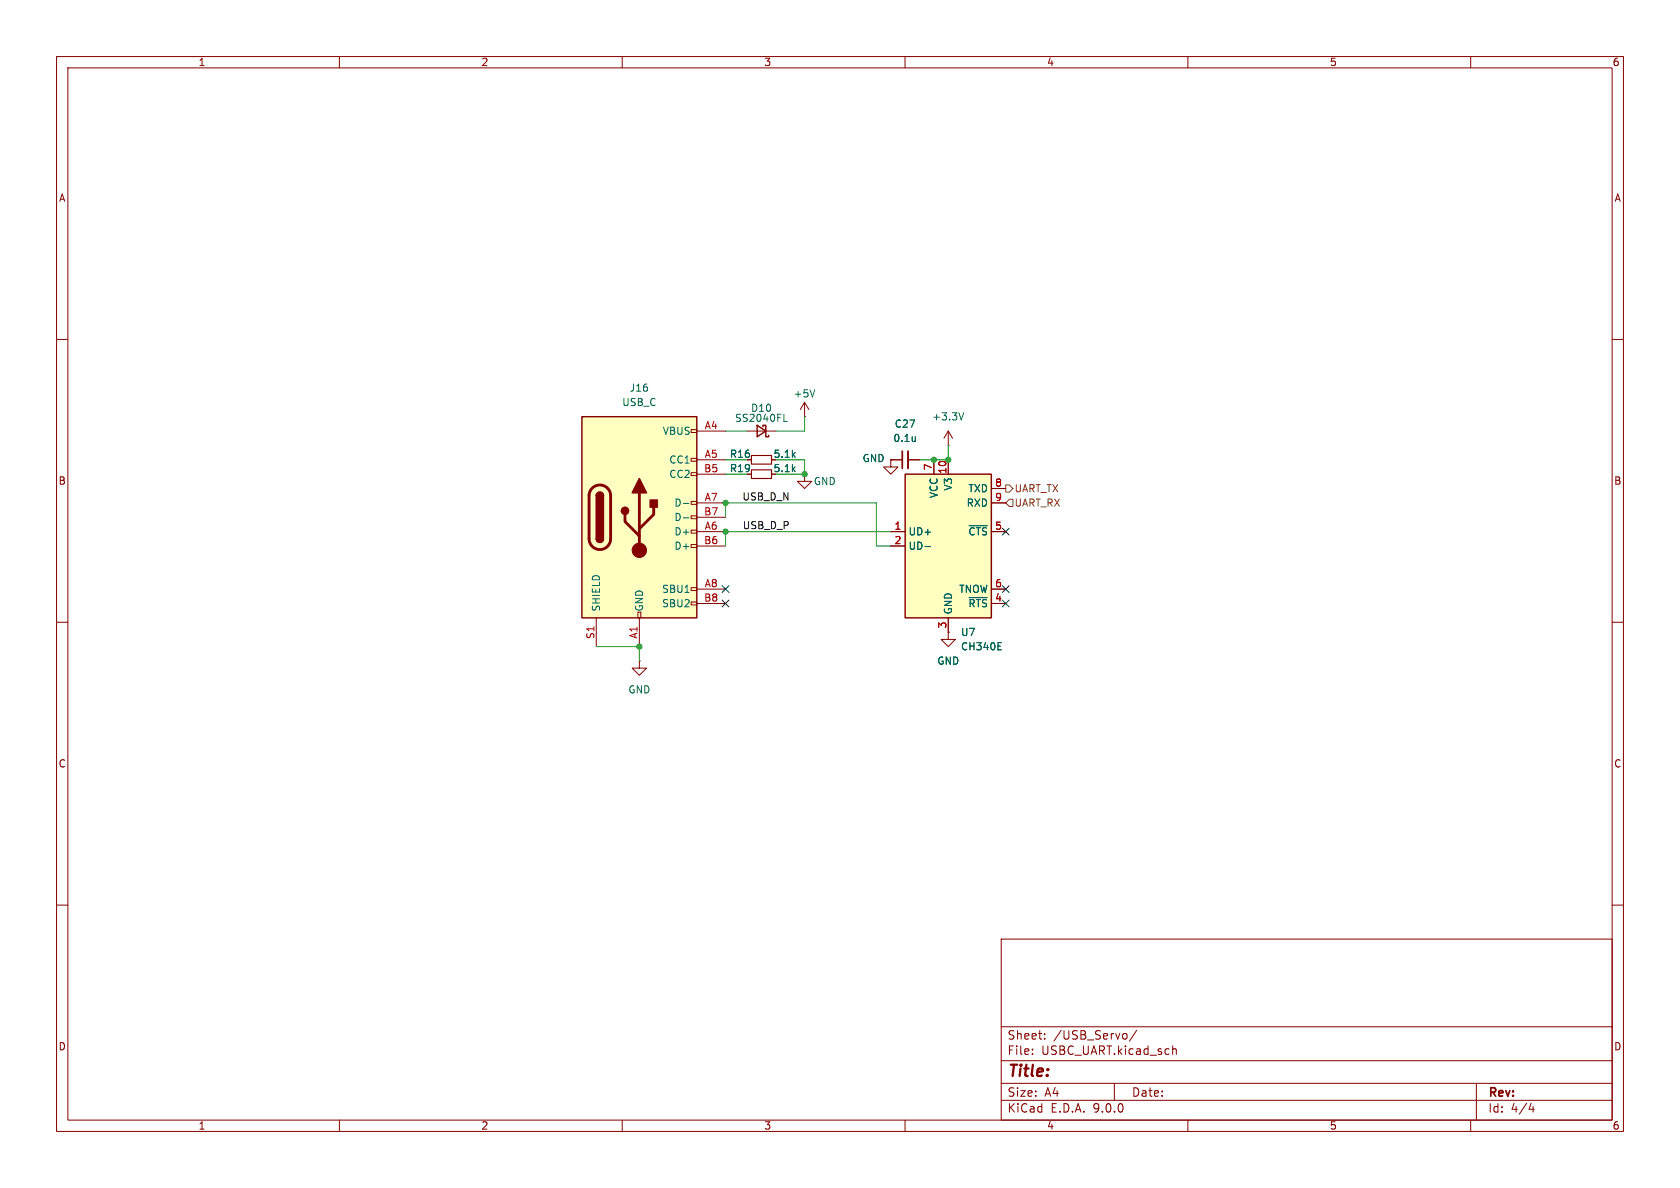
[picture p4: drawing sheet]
(kicad_sch
 (version 20250114)
 (generator "eeschema")
 (generator_version "9.0")
 (paper "A4")
 (lib_symbols
  (symbol "Connector:USB_C_Receptacle_USB2.0_16P"
   (pin_names
    (offset 1.016)) (exclude_from_sim no) (in_bom yes) (on_board yes)
   (property "Reference" "J" (at 0 22.225 0) (effects (font (size 1.27 1.27))))
   (property "Value" "USB_C_Receptacle_USB2.0_16P" (at 0 19.685 0) (effects (font (size 1.27 1.27))))
   (property "Footprint" "" (at 3.81 0 0) (effects (font (size 1.27 1.27)) (hide yes)))
   (property "Datasheet" "https://www.usb.org/sites/default/files/documents/usb_type-c.zip" (at 3.81 0 0) (effects (font (size 1.27 1.27)) (hide yes)))
   (property "Description" "USB 2.0-only 16P Type-C Receptacle connector" (at 0 0 0) (effects (font (size 1.27 1.27)) (hide yes)))
   (symbol "USB_C_Receptacle_USB2.0_16P_0_0"
    (rectangle (start -0.254 -17.78) (end 0.254 -16.764) (stroke (width 0) (type default)) (fill (type none)))
    (rectangle (start 10.16 15.494) (end 9.144 14.986) (stroke (width 0) (type default)) (fill (type none)))
    (rectangle (start 10.16 10.414) (end 9.144 9.906) (stroke (width 0) (type default)) (fill (type none)))
    (rectangle (start 10.16 7.874) (end 9.144 7.366) (stroke (width 0) (type default)) (fill (type none)))
    (rectangle (start 10.16 2.794) (end 9.144 2.286) (stroke (width 0) (type default)) (fill (type none)))
    (rectangle (start 10.16 0.254) (end 9.144 -0.254) (stroke (width 0) (type default)) (fill (type none)))
    (rectangle (start 10.16 -2.286) (end 9.144 -2.794) (stroke (width 0) (type default)) (fill (type none)))
    (rectangle (start 10.16 -4.826) (end 9.144 -5.334) (stroke (width 0) (type default)) (fill (type none)))
    (rectangle (start 10.16 -12.446) (end 9.144 -12.954) (stroke (width 0) (type default)) (fill (type none)))
    (rectangle (start 10.16 -14.986) (end 9.144 -15.494) (stroke (width 0) (type default)) (fill (type none))))
   (symbol "USB_C_Receptacle_USB2.0_16P_0_1"
    (rectangle (start -10.16 17.78) (end 10.16 -17.78) (stroke (width 0.254) (type default)) (fill (type background)))
    (polyline (pts (xy -8.89 -3.81) (xy -8.89 3.81)) (stroke (width 0.508) (type default)) (fill (type none)))
    (rectangle (start -7.62 -3.81) (end -6.35 3.81) (stroke (width 0.254) (type default)) (fill (type outline)))
    (arc (start -7.62 3.81) (mid -6.985 4.4423) (end -6.35 3.81) (stroke (width 0.254) (type default)) (fill (type none)))
    (arc (start -7.62 3.81) (mid -6.985 4.4423) (end -6.35 3.81) (stroke (width 0.254) (type default)) (fill (type outline)))
    (arc (start -8.89 3.81) (mid -6.985 5.7067) (end -5.08 3.81) (stroke (width 0.508) (type default)) (fill (type none)))
    (arc (start -5.08 -3.81) (mid -6.985 -5.7067) (end -8.89 -3.81) (stroke (width 0.508) (type default)) (fill (type none)))
    (arc (start -6.35 -3.81) (mid -6.985 -4.4423) (end -7.62 -3.81) (stroke (width 0.254) (type default)) (fill (type none)))
    (arc (start -6.35 -3.81) (mid -6.985 -4.4423) (end -7.62 -3.81) (stroke (width 0.254) (type default)) (fill (type outline)))
    (polyline (pts (xy -5.08 3.81) (xy -5.08 -3.81)) (stroke (width 0.508) (type default)) (fill (type none)))
    (circle (center -2.54 1.143) (radius 0.635) (stroke (width 0.254) (type default)) (fill (type outline)))
    (polyline (pts (xy -1.27 4.318) (xy 0 6.858) (xy 1.27 4.318) (xy -1.27 4.318)) (stroke (width 0.254) (type default)) (fill (type outline)))
    (polyline (pts (xy 0 -2.032) (xy 2.54 0.508) (xy 2.54 1.778)) (stroke (width 0.508) (type default)) (fill (type none)))
    (polyline (pts (xy 0 -3.302) (xy -2.54 -0.762) (xy -2.54 0.508)) (stroke (width 0.508) (type default)) (fill (type none)))
    (polyline (pts (xy 0 -5.842) (xy 0 4.318)) (stroke (width 0.508) (type default)) (fill (type none)))
    (circle (center 0 -5.842) (radius 1.27) (stroke (width 0) (type default)) (fill (type outline)))
    (rectangle (start 1.905 1.778) (end 3.175 3.048) (stroke (width 0.254) (type default)) (fill (type outline))))
   (symbol "USB_C_Receptacle_USB2.0_16P_1_1"
    (pin passive line (at -7.62 -22.86 90) (length 5.08) (name "SHIELD" (effects (font (size 1.27 1.27)))) (number "S1" (effects (font (size 1.27 1.27)))))
    (pin passive line (at 0 -22.86 90) (length 5.08) (name "GND" (effects (font (size 1.27 1.27)))) (number "A1" (effects (font (size 1.27 1.27)))))
    (pin passive line (at 0 -22.86 90) (length 5.08) (hide yes) (name "GND" (effects (font (size 1.27 1.27)))) (number "A12" (effects (font (size 1.27 1.27)))))
    (pin passive line (at 0 -22.86 90) (length 5.08) (hide yes) (name "GND" (effects (font (size 1.27 1.27)))) (number "B1" (effects (font (size 1.27 1.27)))))
    (pin passive line (at 0 -22.86 90) (length 5.08) (hide yes) (name "GND" (effects (font (size 1.27 1.27)))) (number "B12" (effects (font (size 1.27 1.27)))))
    (pin passive line (at 15.24 15.24 180) (length 5.08) (name "VBUS" (effects (font (size 1.27 1.27)))) (number "A4" (effects (font (size 1.27 1.27)))))
    (pin passive line (at 15.24 15.24 180) (length 5.08) (hide yes) (name "VBUS" (effects (font (size 1.27 1.27)))) (number "A9" (effects (font (size 1.27 1.27)))))
    (pin passive line (at 15.24 15.24 180) (length 5.08) (hide yes) (name "VBUS" (effects (font (size 1.27 1.27)))) (number "B4" (effects (font (size 1.27 1.27)))))
    (pin passive line (at 15.24 15.24 180) (length 5.08) (hide yes) (name "VBUS" (effects (font (size 1.27 1.27)))) (number "B9" (effects (font (size 1.27 1.27)))))
    (pin bidirectional line (at 15.24 10.16 180) (length 5.08) (name "CC1" (effects (font (size 1.27 1.27)))) (number "A5" (effects (font (size 1.27 1.27)))))
    (pin bidirectional line (at 15.24 7.62 180) (length 5.08) (name "CC2" (effects (font (size 1.27 1.27)))) (number "B5" (effects (font (size 1.27 1.27)))))
    (pin bidirectional line (at 15.24 2.54 180) (length 5.08) (name "D-" (effects (font (size 1.27 1.27)))) (number "A7" (effects (font (size 1.27 1.27)))))
    (pin bidirectional line (at 15.24 0 180) (length 5.08) (name "D-" (effects (font (size 1.27 1.27)))) (number "B7" (effects (font (size 1.27 1.27)))))
    (pin bidirectional line (at 15.24 -2.54 180) (length 5.08) (name "D+" (effects (font (size 1.27 1.27)))) (number "A6" (effects (font (size 1.27 1.27)))))
    (pin bidirectional line (at 15.24 -5.08 180) (length 5.08) (name "D+" (effects (font (size 1.27 1.27)))) (number "B6" (effects (font (size 1.27 1.27)))))
    (pin bidirectional line (at 15.24 -12.7 180) (length 5.08) (name "SBU1" (effects (font (size 1.27 1.27)))) (number "A8" (effects (font (size 1.27 1.27)))))
    (pin bidirectional line (at 15.24 -15.24 180) (length 5.08) (name "SBU2" (effects (font (size 1.27 1.27)))) (number "B8" (effects (font (size 1.27 1.27))))))
   (embedded_fonts no))
  (symbol "Device:C_Small"
   (pin_numbers (hide yes))
   (pin_names
    (offset 0.254) (hide yes)) (exclude_from_sim no) (in_bom yes) (on_board yes)
   (property "Reference" "C" (at 0.254 1.778 0) (effects (font (size 1.27 1.27)) (justify left)))
   (property "Value" "C_Small" (at 0.254 -2.032 0) (effects (font (size 1.27 1.27)) (justify left)))
   (property "Footprint" "" (at 0 0 0) (effects (font (size 1.27 1.27)) (hide yes)))
   (property "Datasheet" "~" (at 0 0 0) (effects (font (size 1.27 1.27)) (hide yes)))
   (property "Description" "Unpolarized capacitor, small symbol" (at 0 0 0) (effects (font (size 1.27 1.27)) (hide yes)))
   (symbol "C_Small_0_1"
    (polyline (pts (xy -1.524 0.508) (xy 1.524 0.508)) (stroke (width 0.3048) (type default)) (fill (type none)))
    (polyline (pts (xy -1.524 -0.508) (xy 1.524 -0.508)) (stroke (width 0.3302) (type default)) (fill (type none))))
   (symbol "C_Small_1_1"
    (pin passive line (at 0 2.54 270) (length 2.032) (name "~" (effects (font (size 1.27 1.27)))) (number "1" (effects (font (size 1.27 1.27)))))
    (pin passive line (at 0 -2.54 90) (length 2.032) (name "~" (effects (font (size 1.27 1.27)))) (number "2" (effects (font (size 1.27 1.27))))))
   (embedded_fonts no))
  (symbol "Device:D_Schottky_Small"
   (pin_numbers (hide yes))
   (pin_names
    (offset 0.254) (hide yes)) (exclude_from_sim no) (in_bom yes) (on_board yes)
   (property "Reference" "D" (at -1.27 2.032 0) (effects (font (size 1.27 1.27)) (justify left)))
   (property "Value" "D_Schottky_Small" (at -7.112 -2.032 0) (effects (font (size 1.27 1.27)) (justify left)))
   (property "Footprint" "" (at 0 0 90) (effects (font (size 1.27 1.27)) (hide yes)))
   (property "Datasheet" "~" (at 0 0 90) (effects (font (size 1.27 1.27)) (hide yes)))
   (property "Description" "Schottky diode, small symbol" (at 0 0 0) (effects (font (size 1.27 1.27)) (hide yes)))
   (symbol "D_Schottky_Small_0_1"
    (polyline (pts (xy -1.27 0.762) (xy -1.27 1.016) (xy -0.762 1.016) (xy -0.762 -1.016) (xy -0.254 -1.016) (xy -0.254 -0.762)) (stroke (width 0.254) (type default)) (fill (type none)))
    (polyline (pts (xy -0.762 0) (xy 0.762 0)) (stroke (width 0) (type default)) (fill (type none)))
    (polyline (pts (xy 0.762 -1.016) (xy -0.762 0) (xy 0.762 1.016) (xy 0.762 -1.016)) (stroke (width 0.254) (type default)) (fill (type none))))
   (symbol "D_Schottky_Small_1_1"
    (pin passive line (at -2.54 0 0) (length 1.778) (name "K" (effects (font (size 1.27 1.27)))) (number "1" (effects (font (size 1.27 1.27)))))
    (pin passive line (at 2.54 0 180) (length 1.778) (name "A" (effects (font (size 1.27 1.27)))) (number "2" (effects (font (size 1.27 1.27))))))
   (embedded_fonts no))
  (symbol "Interface_USB:CH340E" (exclude_from_sim no) (in_bom yes) (on_board yes)
   (property "Reference" "U" (at -5.08 13.97 0) (effects (font (size 1.27 1.27)) (justify right)))
   (property "Value" "CH340E" (at 1.27 13.97 0) (effects (font (size 1.27 1.27)) (justify left)))
   (property "Footprint" "Package_SO:MSOP-10_3x3mm_P0.5mm" (at 1.27 -13.97 0) (effects (font (size 1.27 1.27)) (justify left) (hide yes)))
   (property "Datasheet" "https://www.mpja.com/download/35227cpdata.pdf" (at -8.89 20.32 0) (effects (font (size 1.27 1.27)) (hide yes)))
   (property "Description" "USB serial converter, UART, MSOP-10" (at 0 0 0) (effects (font (size 1.27 1.27)) (hide yes)))
   (symbol "CH340E_0_1"
    (rectangle (start -7.62 12.7) (end 7.62 -12.7) (stroke (width 0.254) (type default)) (fill (type background))))
   (symbol "CH340E_1_1"
    (pin bidirectional line (at -10.16 2.54 0) (length 2.54) (name "UD+" (effects (font (size 1.27 1.27)))) (number "1" (effects (font (size 1.27 1.27)))))
    (pin bidirectional line (at -10.16 0 0) (length 2.54) (name "UD-" (effects (font (size 1.27 1.27)))) (number "2" (effects (font (size 1.27 1.27)))))
    (pin power_in line (at -2.54 15.24 270) (length 2.54) (name "VCC" (effects (font (size 1.27 1.27)))) (number "7" (effects (font (size 1.27 1.27)))))
    (pin power_out line (at 0 15.24 270) (length 2.54) (name "V3" (effects (font (size 1.27 1.27)))) (number "10" (effects (font (size 1.27 1.27)))))
    (pin power_in line (at 0 -15.24 90) (length 2.54) (name "GND" (effects (font (size 1.27 1.27)))) (number "3" (effects (font (size 1.27 1.27)))))
    (pin output line (at 10.16 10.16 180) (length 2.54) (name "TXD" (effects (font (size 1.27 1.27)))) (number "8" (effects (font (size 1.27 1.27)))))
    (pin input line (at 10.16 7.62 180) (length 2.54) (name "RXD" (effects (font (size 1.27 1.27)))) (number "9" (effects (font (size 1.27 1.27)))))
    (pin input line (at 10.16 2.54 180) (length 2.54) (name "~{CTS}" (effects (font (size 1.27 1.27)))) (number "5" (effects (font (size 1.27 1.27)))))
    (pin output line (at 10.16 -7.62 180) (length 2.54) (name "TNOW" (effects (font (size 1.27 1.27)))) (number "6" (effects (font (size 1.27 1.27)))))
    (pin output line (at 10.16 -10.16 180) (length 2.54) (name "~{RTS}" (effects (font (size 1.27 1.27)))) (number "4" (effects (font (size 1.27 1.27))))))
   (embedded_fonts no))
  (symbol "lib:R_Small"
   (pin_numbers (hide yes))
   (pin_names
    (offset 0.254) (hide yes)) (exclude_from_sim no) (in_bom yes) (on_board yes)
   (property "Reference" "R" (at 0 0 90) (effects (font (size 1.27 1.27))))
   (property "Value" "R_Small" (at 1.778 0 90) (effects (font (size 1.27 1.27))))
   (property "Footprint" "" (at 0 0 0) (effects (font (size 1.27 1.27)) (hide yes)))
   (property "Datasheet" "~" (at 0 0 0) (effects (font (size 1.27 1.27)) (hide yes)))
   (property "Description" "Resistor, small symbol" (at 0 0 0) (effects (font (size 1.27 1.27)) (hide yes)))
   (symbol "R_Small_0_1"
    (rectangle (start -0.762 1.778) (end 0.762 -1.778) (stroke (width 0.2032) (type default)) (fill (type none))))
   (symbol "R_Small_1_1"
    (pin passive line (at 0 2.54 270) (length 0.762) (name "~" (effects (font (size 1.27 1.27)))) (number "1" (effects (font (size 1.27 1.27)))))
    (pin passive line (at 0 -2.54 90) (length 0.762) (name "~" (effects (font (size 1.27 1.27)))) (number "2" (effects (font (size 1.27 1.27))))))
   (embedded_fonts no))
  (symbol "power:+3.3V"
   (power)
   (pin_numbers (hide yes))
   (pin_names
    (offset 0) (hide yes)) (exclude_from_sim no) (in_bom yes) (on_board yes)
   (property "Reference" "#PWR" (at 0 -3.81 0) (effects (font (size 1.27 1.27)) (hide yes)))
   (property "Value" "+3.3V" (at 0 3.556 0) (effects (font (size 1.27 1.27))))
   (property "Footprint" "" (at 0 0 0) (effects (font (size 1.27 1.27)) (hide yes)))
   (property "Datasheet" "" (at 0 0 0) (effects (font (size 1.27 1.27)) (hide yes)))
   (property "Description" "Power symbol creates a global label with name \"+3.3V\"" (at 0 0 0) (effects (font (size 1.27 1.27)) (hide yes)))
   (symbol "+3.3V_0_1"
    (polyline (pts (xy -0.762 1.27) (xy 0 2.54)) (stroke (width 0) (type default)) (fill (type none)))
    (polyline (pts (xy 0 2.54) (xy 0.762 1.27)) (stroke (width 0) (type default)) (fill (type none)))
    (polyline (pts (xy 0 0) (xy 0 2.54)) (stroke (width 0) (type default)) (fill (type none))))
   (symbol "+3.3V_1_1"
    (pin power_in line (at 0 0 90) (length 0) (name "~" (effects (font (size 1.27 1.27)))) (number "1" (effects (font (size 1.27 1.27))))))
   (embedded_fonts no))
  (symbol "power:+5V"
   (power)
   (pin_numbers (hide yes))
   (pin_names
    (offset 0) (hide yes)) (exclude_from_sim no) (in_bom yes) (on_board yes)
   (property "Reference" "#PWR" (at 0 -3.81 0) (effects (font (size 1.27 1.27)) (hide yes)))
   (property "Value" "+5V" (at 0 3.556 0) (effects (font (size 1.27 1.27))))
   (property "Footprint" "" (at 0 0 0) (effects (font (size 1.27 1.27)) (hide yes)))
   (property "Datasheet" "" (at 0 0 0) (effects (font (size 1.27 1.27)) (hide yes)))
   (property "Description" "Power symbol creates a global label with name \"+5V\"" (at 0 0 0) (effects (font (size 1.27 1.27)) (hide yes)))
   (symbol "+5V_0_1"
    (polyline (pts (xy -0.762 1.27) (xy 0 2.54)) (stroke (width 0) (type default)) (fill (type none)))
    (polyline (pts (xy 0 2.54) (xy 0.762 1.27)) (stroke (width 0) (type default)) (fill (type none)))
    (polyline (pts (xy 0 0) (xy 0 2.54)) (stroke (width 0) (type default)) (fill (type none))))
   (symbol "+5V_1_1"
    (pin power_in line (at 0 0 90) (length 0) (name "~" (effects (font (size 1.27 1.27)))) (number "1" (effects (font (size 1.27 1.27))))))
   (embedded_fonts no))
  (symbol "power:GND"
   (power)
   (pin_numbers (hide yes))
   (pin_names
    (offset 0) (hide yes)) (exclude_from_sim no) (in_bom yes) (on_board yes)
   (property "Reference" "#PWR" (at 0 -6.35 0) (effects (font (size 1.27 1.27)) (hide yes)))
   (property "Value" "GND" (at 0 -3.81 0) (effects (font (size 1.27 1.27))))
   (property "Footprint" "" (at 0 0 0) (effects (font (size 1.27 1.27)) (hide yes)))
   (property "Datasheet" "" (at 0 0 0) (effects (font (size 1.27 1.27)) (hide yes)))
   (property "Description" "Power symbol creates a global label with name \"GND\" , ground" (at 0 0 0) (effects (font (size 1.27 1.27)) (hide yes)))
   (symbol "GND_0_1"
    (polyline (pts (xy 0 0) (xy 0 -1.27) (xy 1.27 -1.27) (xy 0 -2.54) (xy -1.27 -1.27) (xy 0 -1.27)) (stroke (width 0) (type default)) (fill (type none))))
   (symbol "GND_1_1"
    (pin power_in line (at 0 0 270) (length 0) (name "~" (effects (font (size 1.27 1.27)))) (number "1" (effects (font (size 1.27 1.27))))))
   (embedded_fonts no)))
 (junction
  (at 165.1 81.28)
  (diameter 0)
  (color 0 0 0 0))
 (junction
  (at 167.64 81.28)
  (diameter 0)
  (color 0 0 0 0))
 (junction
  (at 142.24 83.82)
  (diameter 0)
  (color 0 0 0 0))
 (junction
  (at 113.03 114.3)
  (diameter 0)
  (color 0 0 0 0))
 (junction
  (at 128.27 93.98)
  (diameter 0)
  (color 0 0 0 0))
 (junction
  (at 128.27 88.9)
  (diameter 0)
  (color 0 0 0 0))
 (no_connect
  (at 177.8 93.98))
 (no_connect
  (at 128.27 106.68))
 (no_connect
  (at 128.27 104.14))
 (no_connect
  (at 177.8 106.68))
 (no_connect
  (at 177.8 104.14))
 (wire
  (pts (xy 105.41 114.3) (xy 113.03 114.3))
  (stroke (width 0) (type default)))
 (wire
  (pts (xy 142.24 73.66) (xy 142.24 76.2))
  (stroke (width 0) (type default)))
 (wire
  (pts (xy 128.27 81.28) (xy 132.08 81.28))
  (stroke (width 0) (type default)))
 (wire
  (pts (xy 162.56 81.28) (xy 165.1 81.28))
  (stroke (width 0) (type default)))
 (wire
  (pts (xy 142.24 76.2) (xy 137.16 76.2))
  (stroke (width 0) (type default)))
 (wire
  (pts (xy 113.03 114.3) (xy 113.03 116.84))
  (stroke (width 0) (type default)))
 (wire
  (pts (xy 128.27 83.82) (xy 132.08 83.82))
  (stroke (width 0) (type default)))
 (wire
  (pts (xy 154.94 96.52) (xy 154.94 88.9))
  (stroke (width 0) (type default)))
 (wire
  (pts (xy 137.16 83.82) (xy 142.24 83.82))
  (stroke (width 0) (type default)))
 (wire
  (pts (xy 154.94 88.9) (xy 128.27 88.9))
  (stroke (width 0) (type default)))
 (wire
  (pts (xy 128.27 93.98) (xy 128.27 96.52))
  (stroke (width 0) (type default)))
 (wire
  (pts (xy 137.16 81.28) (xy 142.24 81.28))
  (stroke (width 0) (type default)))
 (wire
  (pts (xy 142.24 81.28) (xy 142.24 83.82))
  (stroke (width 0) (type default)))
 (wire
  (pts (xy 167.64 78.74) (xy 167.64 81.28))
  (stroke (width 0) (type default)))
 (wire
  (pts (xy 128.27 93.98) (xy 157.48 93.98))
  (stroke (width 0) (type default)))
 (wire
  (pts (xy 128.27 91.44) (xy 128.27 88.9))
  (stroke (width 0) (type default)))
 (wire
  (pts (xy 165.1 81.28) (xy 167.64 81.28))
  (stroke (width 0) (type default)))
 (wire
  (pts (xy 128.27 76.2) (xy 132.08 76.2))
  (stroke (width 0) (type default)))
 (wire
  (pts (xy 154.94 96.52) (xy 157.48 96.52))
  (stroke (width 0) (type default)))
 (label "USB_D_P"
  (at 139.7 93.98 180)
  (effects (font (size 1.27 1.27)) (justify right bottom)))
 (label "USB_D_N"
  (at 139.7 88.9 180)
  (effects (font (size 1.27 1.27)) (justify right bottom)))
 (hierarchical_label "UART_TX"
  (shape output)
  (at 177.8 86.36 0)
  (effects (font (size 1.27 1.27)) (justify left)))
 (hierarchical_label "UART_RX"
  (shape input)
  (at 177.8 88.9 0)
  (effects (font (size 1.27 1.27)) (justify left)))
 (symbol
  (lib_id "Device:C_Small")
  (at 160.02 81.28 90)
  (unit 1)
  (exclude_from_sim no)
  (in_bom yes)
  (on_board yes)
  (dnp no)
  (fields_autoplaced yes)
  (property "Reference" "C27" (at 160.0263 74.93 90) (effects (font (size 1.27 1.27))))
  (property "Value" "0.1u" (at 160.0263 77.47 90) (effects (font (size 1.27 1.27))))
  (property "Footprint" "Capacitor_SMD:C_0603_1608Metric_Pad1.08x0.95mm_HandSolder" (at 160.02 81.28 0) (effects (font (size 1.27 1.27)) (hide yes)))
  (property "Datasheet" "~" (at 160.02 81.28 0) (effects (font (size 1.27 1.27)) (hide yes)))
  (property "Description" "Unpolarized capacitor, small symbol" (at 160.02 81.28 0) (effects (font (size 1.27 1.27)) (hide yes)))
  (pin "1")
  (pin "2"))
 (symbol
  (lib_id "power:GND")
  (at 113.03 116.84 0)
  (unit 1)
  (exclude_from_sim no)
  (in_bom yes)
  (on_board yes)
  (dnp no)
  (fields_autoplaced yes)
  (property "Reference" "#PWR056" (at 113.03 123.19 0) (effects (font (size 1.27 1.27)) (hide yes)))
  (property "Value" "GND" (at 113.03 121.92 0) (effects (font (size 1.27 1.27))))
  (property "Footprint" "" (at 113.03 116.84 0) (effects (font (size 1.27 1.27)) (hide yes)))
  (property "Datasheet" "" (at 113.03 116.84 0) (effects (font (size 1.27 1.27)) (hide yes)))
  (property "Description" "Power symbol creates a global label with name \"GND\" , ground" (at 113.03 116.84 0) (effects (font (size 1.27 1.27)) (hide yes)))
  (pin "1"))
 (symbol
  (lib_id "Device:D_Schottky_Small")
  (at 134.62 76.2 180)
  (unit 1)
  (exclude_from_sim no)
  (in_bom yes)
  (on_board yes)
  (dnp no)
  (property "Reference" "D10" (at 134.62 72.136 0) (effects (font (size 1.27 1.27))))
  (property "Value" "SS2040FL" (at 134.62 73.914 0) (effects (font (size 1.27 1.27))))
  (property "Footprint" "Diode_SMD:D_SOD-123F" (at 134.62 76.2 90) (effects (font (size 1.27 1.27)) (hide yes)))
  (property "Datasheet" "~" (at 134.62 76.2 90) (effects (font (size 1.27 1.27)) (hide yes)))
  (property "Description" "" (at 134.62 76.2 0) (effects (font (size 1.27 1.27))))
  (pin "1")
  (pin "2"))
 (symbol
  (lib_id "Connector:USB_C_Receptacle_USB2.0_16P")
  (at 113.03 91.44 0)
  (unit 1)
  (exclude_from_sim no)
  (in_bom yes)
  (on_board yes)
  (dnp no)
  (fields_autoplaced yes)
  (property "Reference" "J16" (at 113.03 68.58 0) (effects (font (size 1.27 1.27))))
  (property "Value" "USB_C" (at 113.03 71.12 0) (effects (font (size 1.27 1.27))))
  (property "Footprint" "Connector_USB:USB_C_Receptacle_GCT_USB4105-xx-A_16P_TopMnt_Horizontal" (at 116.84 91.44 0) (effects (font (size 1.27 1.27)) (hide yes)))
  (property "Datasheet" "https://www.usb.org/sites/default/files/documents/usb_type-c.zip" (at 116.84 91.44 0) (effects (font (size 1.27 1.27)) (hide yes)))
  (property "Description" "USB 2.0-only 16P Type-C Receptacle connector" (at 113.03 91.44 0) (effects (font (size 1.27 1.27)) (hide yes)))
  (pin "A5")
  (pin "A4")
  (pin "B12")
  (pin "B1")
  (pin "A12")
  (pin "A1")
  (pin "S1")
  (pin "A9")
  (pin "A7")
  (pin "A6")
  (pin "B6")
  (pin "B5")
  (pin "B9")
  (pin "B7")
  (pin "B4")
  (pin "B8")
  (pin "A8"))
 (symbol
  (lib_id "power:GND")
  (at 167.64 111.76 0)
  (unit 1)
  (exclude_from_sim no)
  (in_bom yes)
  (on_board yes)
  (dnp no)
  (fields_autoplaced yes)
  (property "Reference" "#PWR063" (at 167.64 118.11 0) (effects (font (size 1.27 1.27)) (hide yes)))
  (property "Value" "GND" (at 167.64 116.84 0) (effects (font (size 1.27 1.27))))
  (property "Footprint" "" (at 167.64 111.76 0) (effects (font (size 1.27 1.27)) (hide yes)))
  (property "Datasheet" "" (at 167.64 111.76 0) (effects (font (size 1.27 1.27)) (hide yes)))
  (property "Description" "Power symbol creates a global label with name \"GND\" , ground" (at 167.64 111.76 0) (effects (font (size 1.27 1.27)) (hide yes)))
  (pin "1"))
 (symbol
  (lib_id "Interface_USB:CH340E")
  (at 167.64 96.52 0)
  (unit 1)
  (exclude_from_sim no)
  (in_bom yes)
  (on_board yes)
  (dnp no)
  (fields_autoplaced yes)
  (property "Reference" "U7" (at 169.7833 111.76 0) (effects (font (size 1.27 1.27)) (justify left)))
  (property "Value" "CH340E" (at 169.7833 114.3 0) (effects (font (size 1.27 1.27)) (justify left)))
  (property "Footprint" "Package_SO:MSOP-10_3x3mm_P0.5mm" (at 168.91 110.49 0) (effects (font (size 1.27 1.27)) (justify left) (hide yes)))
  (property "Datasheet" "https://www.mpja.com/download/35227cpdata.pdf" (at 158.75 76.2 0) (effects (font (size 1.27 1.27)) (hide yes)))
  (property "Description" "USB serial converter, UART, MSOP-10" (at 167.64 96.52 0) (effects (font (size 1.27 1.27)) (hide yes)))
  (pin "3")
  (pin "9")
  (pin "7")
  (pin "10")
  (pin "8")
  (pin "1")
  (pin "2")
  (pin "6")
  (pin "4")
  (pin "5"))
 (symbol
  (lib_id "lib:R_Small")
  (at 134.62 81.28 90)
  (unit 1)
  (exclude_from_sim no)
  (in_bom yes)
  (on_board yes)
  (dnp no)
  (property "Reference" "R16" (at 132.842 80.264 90) (effects (font (size 1.27 1.27)) (justify left)))
  (property "Value" "5.1k" (at 136.652 80.264 90) (effects (font (size 1.27 1.27)) (justify right)))
  (property "Footprint" "Resistor_SMD:R_0603_1608Metric_Pad0.98x0.95mm_HandSolder" (at 134.62 81.28 0) (effects (font (size 1.27 1.27)) (hide yes)))
  (property "Datasheet" "~" (at 134.62 81.28 0) (effects (font (size 1.27 1.27)) (hide yes)))
  (property "Description" "Resistor, small symbol" (at 134.62 81.28 0) (effects (font (size 1.27 1.27)) (hide yes)))
  (pin "1")
  (pin "2"))
 (symbol
  (lib_id "power:GND")
  (at 157.48 81.28 0)
  (unit 1)
  (exclude_from_sim no)
  (in_bom yes)
  (on_board yes)
  (dnp no)
  (property "Reference" "#PWR060" (at 157.48 87.63 0) (effects (font (size 1.27 1.27)) (hide yes)))
  (property "Value" "GND" (at 154.432 81.026 0) (effects (font (size 1.27 1.27))))
  (property "Footprint" "" (at 157.48 81.28 0) (effects (font (size 1.27 1.27)) (hide yes)))
  (property "Datasheet" "" (at 157.48 81.28 0) (effects (font (size 1.27 1.27)) (hide yes)))
  (property "Description" "" (at 157.48 81.28 0) (effects (font (size 1.27 1.27)) (hide yes)))
  (pin "1"))
 (symbol
  (lib_id "lib:R_Small")
  (at 134.62 83.82 90)
  (unit 1)
  (exclude_from_sim no)
  (in_bom yes)
  (on_board yes)
  (dnp no)
  (property "Reference" "R19" (at 132.842 82.804 90) (effects (font (size 1.27 1.27)) (justify left)))
  (property "Value" "5.1k" (at 136.652 82.804 90) (effects (font (size 1.27 1.27)) (justify right)))
  (property "Footprint" "Resistor_SMD:R_0603_1608Metric_Pad0.98x0.95mm_HandSolder" (at 134.62 83.82 0) (effects (font (size 1.27 1.27)) (hide yes)))
  (property "Datasheet" "~" (at 134.62 83.82 0) (effects (font (size 1.27 1.27)) (hide yes)))
  (property "Description" "Resistor, small symbol" (at 134.62 83.82 0) (effects (font (size 1.27 1.27)) (hide yes)))
  (pin "1")
  (pin "2"))
 (symbol
  (lib_id "power:+3.3V")
  (at 167.64 78.74 0)
  (unit 1)
  (exclude_from_sim no)
  (in_bom yes)
  (on_board yes)
  (dnp no)
  (fields_autoplaced yes)
  (property "Reference" "#PWR049" (at 167.64 82.55 0) (effects (font (size 1.27 1.27)) (hide yes)))
  (property "Value" "+3.3V" (at 167.64 73.66 0) (effects (font (size 1.27 1.27))))
  (property "Footprint" "" (at 167.64 78.74 0) (effects (font (size 1.27 1.27)) (hide yes)))
  (property "Datasheet" "" (at 167.64 78.74 0) (effects (font (size 1.27 1.27)) (hide yes)))
  (property "Description" "Power symbol creates a global label with name \"+3.3V\"" (at 167.64 78.74 0) (effects (font (size 1.27 1.27)) (hide yes)))
  (pin "1"))
 (symbol
  (lib_id "power:+5V")
  (at 142.24 73.66 0)
  (unit 1)
  (exclude_from_sim no)
  (in_bom yes)
  (on_board yes)
  (dnp no)
  (property "Reference" "#PWR058" (at 142.24 77.47 0) (effects (font (size 1.27 1.27)) (hide yes)))
  (property "Value" "+5V" (at 142.24 69.596 0) (effects (font (size 1.27 1.27))))
  (property "Footprint" "" (at 142.24 73.66 0) (effects (font (size 1.27 1.27)) (hide yes)))
  (property "Datasheet" "" (at 142.24 73.66 0) (effects (font (size 1.27 1.27)) (hide yes)))
  (property "Description" "Power symbol creates a global label with name \"+5V\"" (at 142.24 73.66 0) (effects (font (size 1.27 1.27)) (hide yes)))
  (pin "1"))
 (symbol
  (lib_id "power:GND")
  (at 142.24 83.82 0)
  (unit 1)
  (exclude_from_sim no)
  (in_bom yes)
  (on_board yes)
  (dnp no)
  (property "Reference" "#PWR059" (at 142.24 90.17 0) (effects (font (size 1.27 1.27)) (hide yes)))
  (property "Value" "GND" (at 143.764 85.09 0) (effects (font (size 1.27 1.27)) (justify left)))
  (property "Footprint" "" (at 142.24 83.82 0) (effects (font (size 1.27 1.27)) (hide yes)))
  (property "Datasheet" "" (at 142.24 83.82 0) (effects (font (size 1.27 1.27)) (hide yes)))
  (property "Description" "Power symbol creates a global label with name \"GND\" , ground" (at 142.24 83.82 0) (effects (font (size 1.27 1.27)) (hide yes)))
  (pin "1")))
